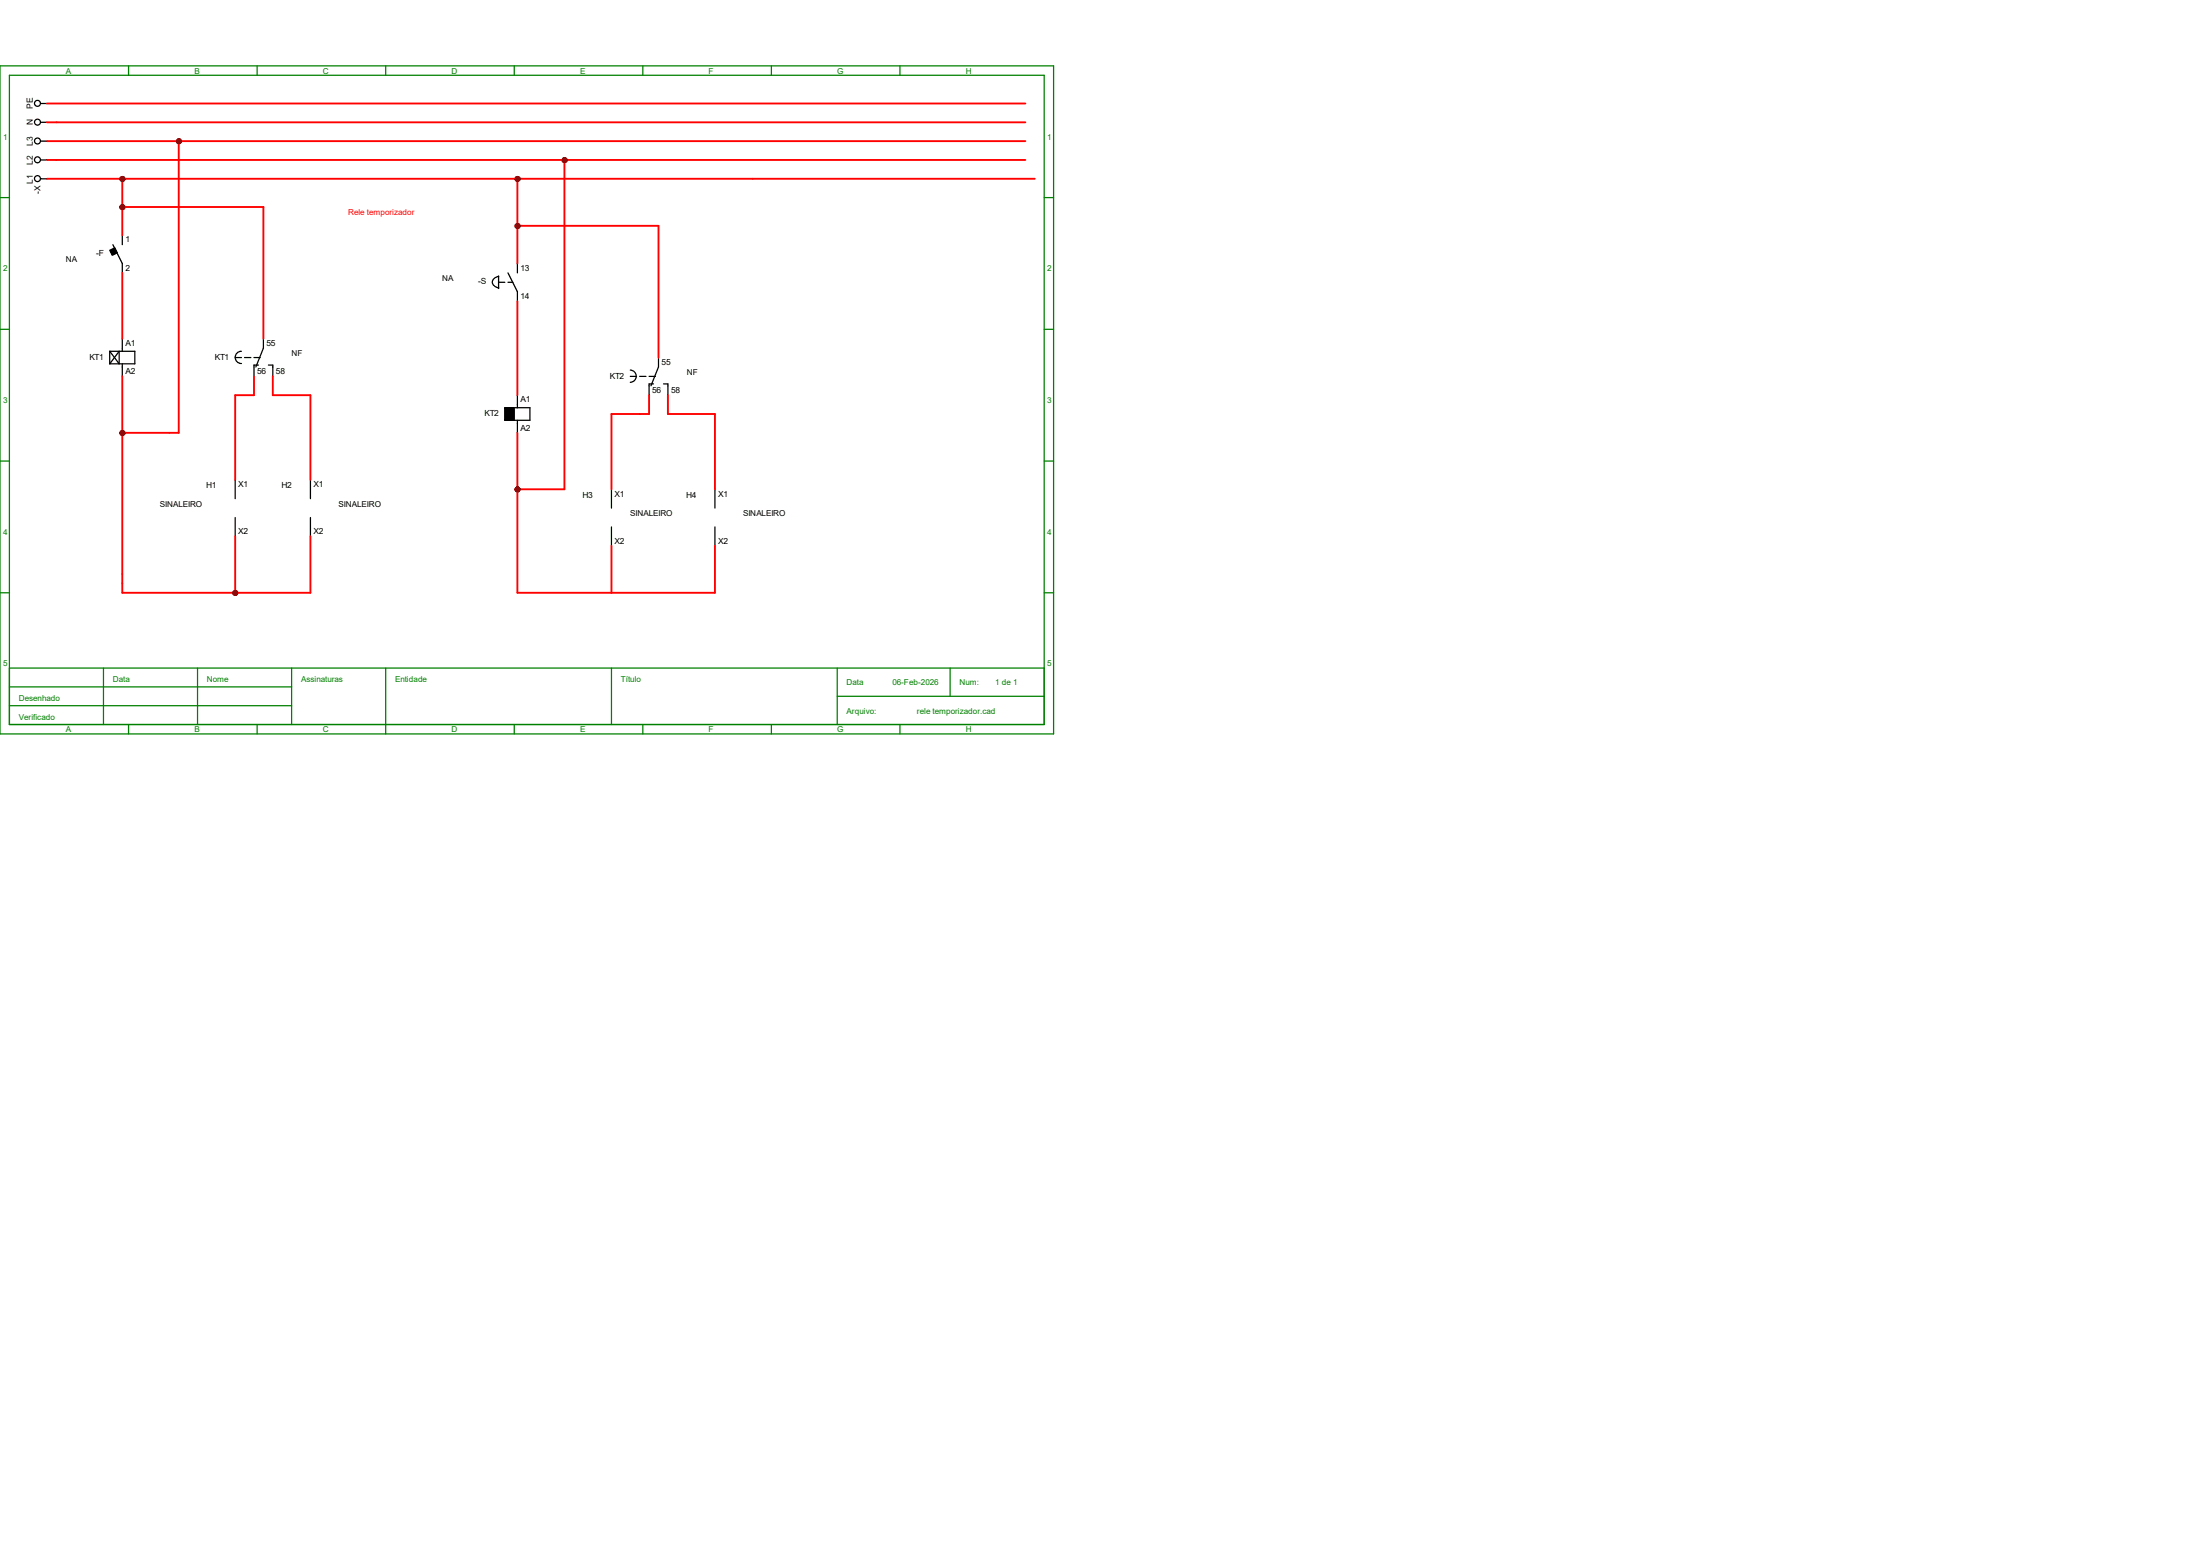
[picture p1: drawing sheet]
<svg xmlns="http://www.w3.org/2000/svg" width="297mm" height="210mm" viewBox="0 0 297 210" stroke-linecap="round" stroke-linejoin="round" font-family="sans-serif">
<g fill="none" stroke="#008000" stroke-width=".17">
<path d="M0 8.9h142.2v90.2h-142.2zM1.3 10.2h139.7v87.6h-139.7zM17.4 8.9v1.3M34.7 8.9v1.3M52.1 8.9v1.3M69.4 8.9v1.3M86.8 8.9v1.3M104.1 8.9v1.3M121.5 8.9v1.3M0 26.7h1.3M141 26.7h1.2M0 44.4h1.3"/>
<path d="M141 44.4h1.2M0 62.2h1.3M141 62.2h1.2M0 80h1.3M1.3 90.2h139.7M1.3 92.7h38.1M1.3 95.2h38.1M14 90.2v7.6M17.4 97.8v1.3M26.7 90.2v7.6M34.7 97.8v1.3M39.4 90.2v7.6"/>
<path d="M52.1 90.2v8.9M69.4 97.8v1.3M82.5 90.2v7.6M86.8 97.8v1.3M104.1 97.8v1.3M113 94h28M113 90.2v7.6M121.5 97.8v1.3M128.3 90.2v3.8M141 80h1.2"/>
</g>
<g fill="none" stroke="#000" stroke-width=".17">
<path d="M5.5 19h.8M5.5 16.5h.8M5.5 14h.8M5.5 24.1h.8M5.5 21.6h.8M14.8 47.4h3.4v1.7h-3.4M14.8 47.4v1.7M14.8 47.4l1.3 1.7v-1.7l-1.3 1.7M16.5 45.7v1.7M16.5 49.1v1.7M31.7 48.3h.9M32.6 47.4a.83 .83 0 0 0-.9 .8 .83 .83 0 0 0 .9 .9"/>
<path d="M33 48.3h.9M34.3 48.3h.8M34.9 49.3h-.6v1.5M35.6 45.7v1.3l-1.1 2.5M36.2 49.3h.6v1.5M31.7 64.8v2.5M31.7 69.8v2.6"/>
<circle cx="5.1" cy="19" r=".4"/>
<circle cx="5.1" cy="16.5" r=".4"/>
<circle cx="5.1" cy="13.9" r=".4"/>
<circle cx="5.1" cy="24.1" r=".4"/>
<circle cx="5.1" cy="21.6" r=".4"/>
</g>
<g fill="#f00" stroke="#800000" stroke-width=".17">
<circle cx="16.5" cy="24.2" r=".28"/>
<circle cx="16.5" cy="28" r=".28"/>
<circle cx="16.5" cy="58.4" r=".28"/>
<circle cx="24.2" cy="19.1" r=".28"/>
<circle cx="31.8" cy="80" r=".28"/>
</g>
<path d="M15.2 33l1.3 2.6v1.2M16.5 31.7v1.3M41.9 64.8v2.5M41.9 69.8v2.6M82.5 66v2.6M82.5 71.1v2.6M96.5 66v2.6M96.5 71.1v2.6" fill="none" stroke="#000" stroke-width=".17"/>
<path d="M14.8 33.8l.7-.4 .3 .7-.6 .4z" fill-rule="evenodd" fill="#000" stroke="#000" stroke-width=".17"/>
<circle cx="69.9" cy="24.2" r=".28" fill="#f00" stroke="#800000" stroke-width=".17"/>
<path d="M85.1 50a.83 .83 0 0 1 .8 .8 .83 .83 0 0 1-.8 .8M85.1 50.8h.8M86.4 50.8h.8M87.6 50.8h.9M88.2 51.8h-.6v1.5M88.9 48.3v1.2l-1 2.6M89.6 51.8h.6v1.5" fill="none" stroke="#000" stroke-width=".17"/>
<g fill="#f00" stroke="#800000" stroke-width=".17">
<circle cx="69.9" cy="30.5" r=".28"/>
<circle cx="69.9" cy="66.1" r=".28"/>
<circle cx="76.2" cy="21.6" r=".28"/>
</g>
<path d="M67.3 38.1h.9M67.3 37.3v1.6M67.3 37.3a.85 .85 0 0 0-.8 1l.5 .5 .3 .1M68.6 36.8l1.2 2.6v1.2M68.6 38.1h.7M69.8 35.6v1.2M68.2 55h3.3v1.7h-3.3zM69.8 53.3v1.7M69.8 56.7v1.7" fill="none" stroke="#000" stroke-width=".17"/>
<path d="M68.2 55h1.2v1.7h-1.2z" fill-rule="evenodd" fill="#000" stroke="#000" stroke-width=".17"/>
<g fill="#f00" stroke="#800000" stroke-width=".25">
<circle cx="16.5" cy="24.2" r=".28"/>
<circle cx="16.5" cy="28" r=".28"/>
<circle cx="16.5" cy="58.4" r=".28"/>
<circle cx="24.2" cy="19.1" r=".28"/>
<circle cx="31.8" cy="80" r=".28"/>
<circle cx="69.9" cy="24.2" r=".28"/>
<circle cx="69.9" cy="30.5" r=".28"/>
<circle cx="69.9" cy="66.1" r=".28"/>
<circle cx="76.2" cy="21.6" r=".28"/>
</g>
<g fill="none" stroke="#f00" stroke-width=".25">
<path d="M6.3 19h132.1M6.3 16.5h132.1M6.3 14h132.1M24.1 19v39.4h-7.6M6.3 24.1h133.4M6.3 21.6h132.1M16.5 24.1v7.6M16.5 36.8v8.9M16.5 27.9h19.1v17.8M69.8 24.1v11.5M69.8 30.5h19.1v17.8M76.2 21.6v44.4h-6.4"/>
<path d="M16.5 50.8v29.2h25.4v-7.6M34.3 50.8v2.5h-2.6v11.5M36.8 50.8v2.5h5.1v11.5M69.8 58.4v21.6h26.7v-6.3M69.8 40.6v12.7M87.6 53.3v2.6h-5.1v10.1M90.2 53.3v2.6h6.3v10.1M31.7 72.4v7.6M82.5 73.7v6.3"/>
</g>
<g fill="#800000" stroke="#800000" stroke-width=".25">
<circle cx="16.5" cy="24.2" r=".28"/>
<circle cx="16.5" cy="28" r=".28"/>
<circle cx="16.5" cy="58.4" r=".28"/>
<circle cx="24.2" cy="19.1" r=".28"/>
<circle cx="31.8" cy="80" r=".28"/>
<circle cx="69.9" cy="24.2" r=".28"/>
<circle cx="69.9" cy="30.5" r=".28"/>
<circle cx="69.9" cy="66.1" r=".28"/>
<circle cx="76.2" cy="21.6" r=".28"/>
</g>
<g font-size="1.1" fill="#008000">
<text x="8.9" y="9.9">A</text>
<text x="26.2" y="9.9">B</text>
<text x="43.6" y="9.9">C</text>
<text x="61" y="9.9">D</text>
<text x="78.3" y="9.9">E</text>
<text x="95.7" y="9.9">F</text>
<text x="113" y="9.9">G</text>
<text x="130.4" y="9.9">H</text>
<text x=".4" y="18.8">1</text>
<text x="141.4" y="18.8">1</text>
<text x=".4" y="36.6">2</text>
<text x="141.4" y="36.6">2</text>
<text x=".4" y="54.4">3</text>
<text x="141.4" y="54.4">3</text>
<text x=".4" y="72.2">4</text>
<text x="141.4" y="72.2">4</text>
<text x=".4" y="90">5</text>
<text x="141.4" y="90">5</text>
<text x="2.5" y="94.6">Desenhado</text>
<text x="15.2" y="92.1">Data</text>
<text x="27.9" y="92.1">Nome</text>
<text x="40.6" y="92.1">Assinaturas</text>
<text x="53.3" y="92.1">Entidade</text>
<text x="83.8" y="92.1">Título</text>
<text x="114.3" y="92.5">Data</text>
<text x="120.5" y="92.5">06-Feb-2026</text>
<text x="129.5" y="92.5">Num:</text>
<text x="134.4" y="92.5">1 de 1</text>
<text x="2.5" y="97.2">Verificado</text>
<text x="8.9" y="98.8">A</text>
<text x="26.2" y="98.8">B</text>
<text x="43.6" y="98.8">C</text>
<text x="61" y="98.8">D</text>
<text x="78.3" y="98.8">E</text>
<text x="95.7" y="98.8">F</text>
<text x="113" y="98.8">G</text>
<text x="114.3" y="96.3">Arquivo:</text>
<text x="123.8" y="96.3">rele temporizador.cad</text>
<text x="130.4" y="98.8">H</text>
</g>
<g font-size="1.1">
<text x="4.4" y="16.8" transform="rotate(-90 4.4 16.8)">N</text>
<text x="4.4" y="14.6" transform="rotate(-90 4.4 14.6)">PE</text>
<text x="4.4" y="22.3" transform="rotate(-90 4.4 22.3)">L2</text>
<text x="4.4" y="19.7" transform="rotate(-90 4.4 19.7)">L3</text>
<text x="4.4" y="24.8" transform="rotate(-90 4.4 24.8)">L1</text>
<text x="5.5" y="26.1" transform="rotate(-90 5.5 26.1)">-X</text>
<text x="8.9" y="35.3">NA</text>
<text x="13" y="34.6">-F</text>
<text x="16.9" y="32.7">1</text>
<text x="16.9" y="36.5">2</text>
<text x="59.7" y="37.9">NA</text>
<text x="64.6" y="38.4">-S</text>
<text x="70.3" y="36.5">13</text>
<text x="70.3" y="40.3">14</text>
<text x="16.9" y="46.7">A1</text>
<text x="36" y="46.7">55</text>
<text x="12.1" y="48.6">KT1</text>
<text x="16.9" y="50.5">A2</text>
<text x="29" y="48.6">KT1</text>
<text x="34.7" y="50.5">56</text>
<text x="37.2" y="50.5">58</text>
<text x="39.4" y="48">NF</text>
<text x="82.3" y="51.1">KT2</text>
<text x="88.1" y="53">56</text>
<text x="89.3" y="49.2">55</text>
<text x="90.6" y="53">58</text>
<text x="92.7" y="50.6">NF</text>
<text x="65.4" y="56.2">KT2</text>
<text x="70.3" y="54.3">A1</text>
<text x="70.3" y="58.1">A2</text>
<text x="27.9" y="65.9">H1</text>
<text x="32.2" y="65.7">X1</text>
<text x="38" y="65.9">H2</text>
<text x="42.3" y="65.7">X1</text>
<text x="21.6" y="68.4">SINALEIRO</text>
<text x="45.7" y="68.4">SINALEIRO</text>
<text x="78.7" y="67.2">H3</text>
<text x="83" y="67">X1</text>
<text x="85.1" y="69.6">SINALEIRO</text>
<text x="92.6" y="67.2">H4</text>
<text x="96.9" y="67">X1</text>
<text x="100.3" y="69.6">SINALEIRO</text>
<text x="32.2" y="72.1">X2</text>
<text x="42.3" y="72.1">X2</text>
<text x="83" y="73.4">X2</text>
<text x="96.9" y="73.4">X2</text>
</g>
<text font-size="1.1" fill="#f00" x="47" y="29">Rele temporizador</text>
</svg>
